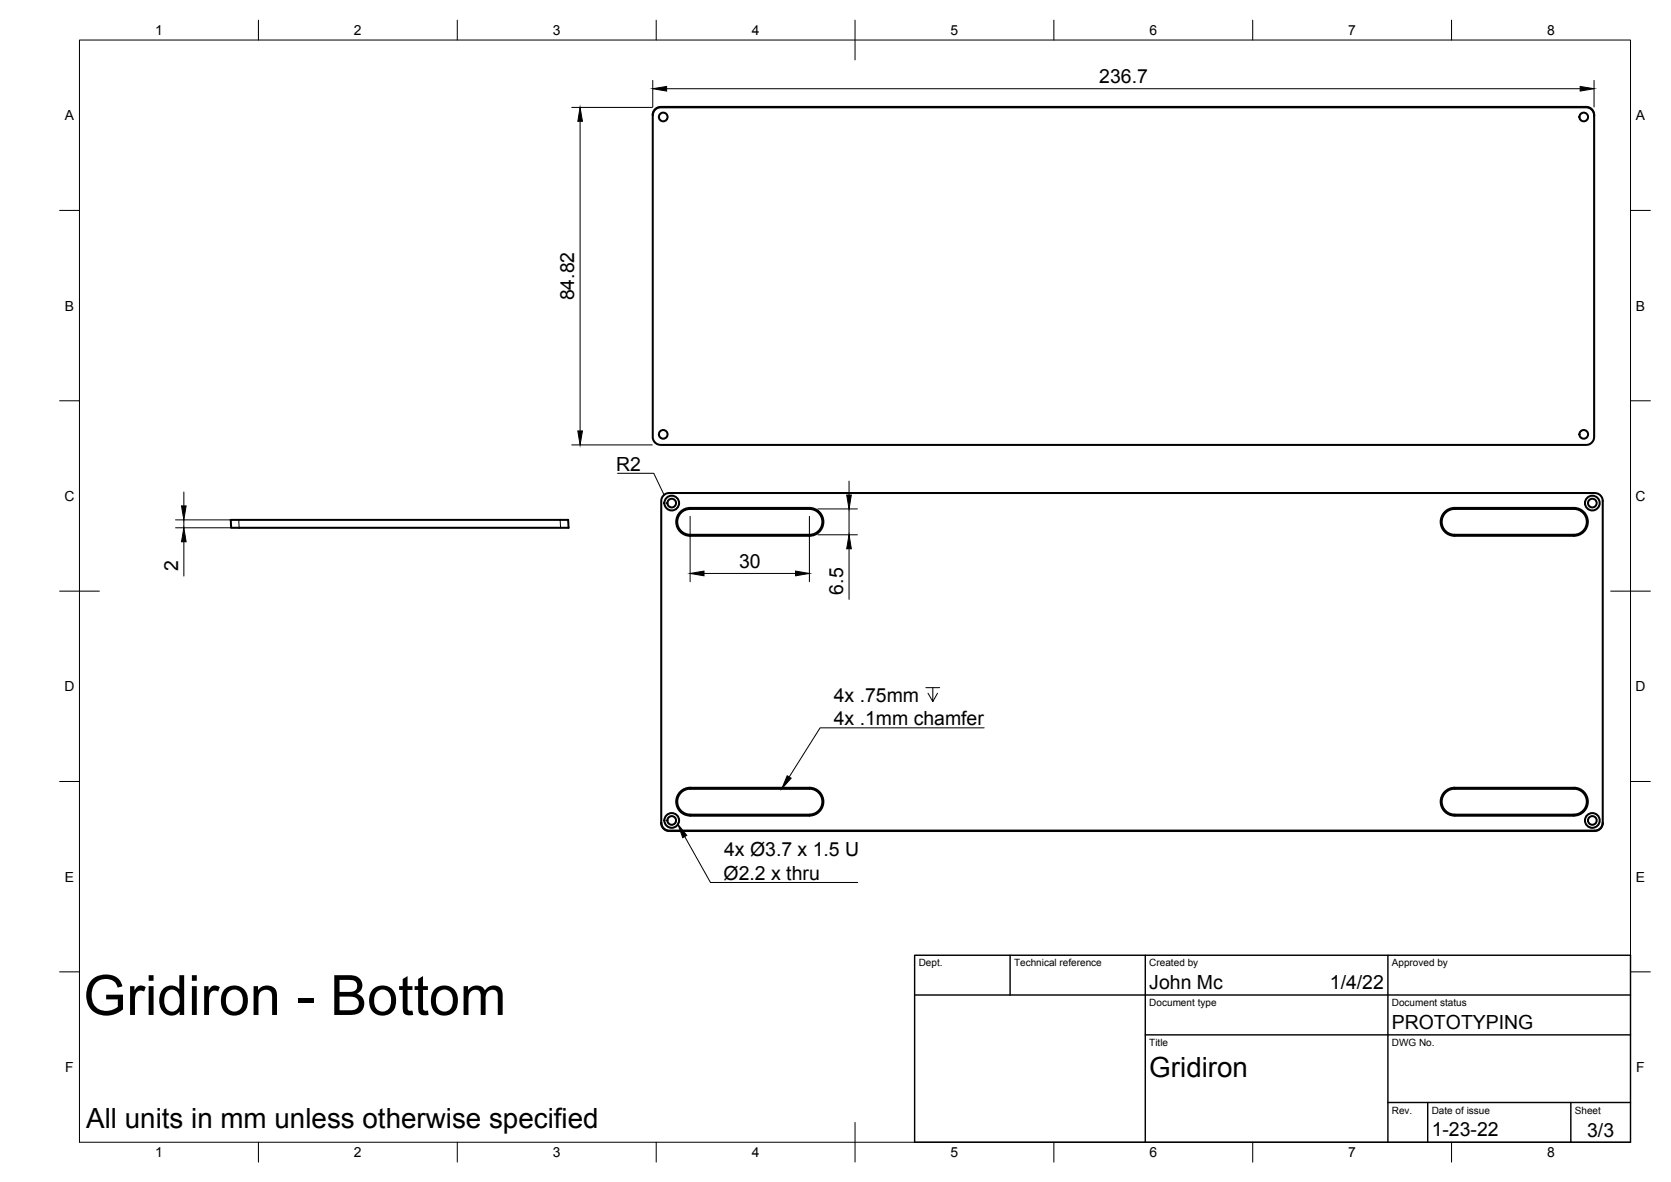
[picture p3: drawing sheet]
<svg xmlns="http://www.w3.org/2000/svg" width="420mm" height="297mm" viewBox="0 0 420 297" stroke-linecap="round" stroke-linejoin="round" font-family="sans-serif">
<!-- layer: Visible -->
<g fill="none" stroke="#000" stroke-width=".51">
<path d="M164.1 29a2.01 2.01 0 0 1 2-2.1h232.7a2.03 2.03 0 0 1 2 2.1M164.8 27.4l1.3-.4h232.7a2 2 0 0 1 2 2v80.8a2.02 2.02 0 0 1-2 2h-232.7a2 2 0 0 1-2-2v-80.8l.2-.7zM58 130.6h84.9l.1 2h-84.9zM173.5 127.9h30a3.2 3.2 0 0 1 3.3 3.2 3.2 3.2 0 0 1-3.3 3.3h-30M173.5 127.6h30a3.5 3.5 0 0 1 3.5 3.5 3.5 3.5 0 0 1-3.5 3.5h-30M173.5 127.9a3.2 3.2 0 0 0-3.2 3.2 3.2 3.2 0 0 0 3.2 3.3M173.5 127.6a3.5 3.5 0 0 0-3.5 3.5 3.5 3.5 0 0 0 3.5 3.5M395.7 127.6h-30a3.5 3.5 0 0 0-3.5 3.5 3.5 3.5 0 0 0 3.5 3.5h30M395.7 127.9h-30a3.2 3.2 0 0 0-3.2 3.2 3.2 3.2 0 0 0 3.2 3.3h30M395.7 127.6a3.5 3.5 0 0 1 3.5 3.5 3.5 3.5 0 0 1-3.5 3.5M395.7 127.9a3.2 3.2 0 0 1 3.3 3.2 3.2 3.2 0 0 1-3.3 3.3M173.5 198.2h30"/>
<path d="M173.5 198h30M173.5 198.2a3.2 3.2 0 0 0-3.2 3.3 3.2 3.2 0 0 0 3.2 3.2M173.5 198a3.5 3.5 0 0 0-3.5 3.5 3.5 3.5 0 0 0 3.5 3.5M203.5 198.2a3.2 3.2 0 0 1 3.3 3.3 3.2 3.2 0 0 1-3.3 3.2h-30M203.5 198a3.5 3.5 0 0 1 3.5 3.5 3.5 3.5 0 0 1-3.5 3.5h-30M365.7 198.2h30M365.7 198h30M365.7 198.2a3.2 3.2 0 0 0-3.2 3.3 3.2 3.2 0 0 0 3.2 3.2h30M365.7 198a3.5 3.5 0 0 0-3.5 3.5 3.5 3.5 0 0 0 3.5 3.5h30M395.7 198a3.5 3.5 0 0 1 3.5 3.5 3.5 3.5 0 0 1-3.5 3.5M395.7 198.2a3.2 3.2 0 0 1 3.3 3.3 3.2 3.2 0 0 1-3.3 3.2M166.3 206.7v-80.8a2.02 2.02 0 0 1 2-2h232.7a2 2 0 0 1 2 2v80.8a2.01 2.01 0 0 1-2 2.1h-232.7a2.03 2.03 0 0 1-2-2.1 2 2 0 0 0 2 2h232.7a2 2 0 0 0 2-2"/>
<circle cx="166.8" cy="29.4" r="1.09"/>
<circle cx="398.2" cy="29.4" r="1.09"/>
<circle cx="166.8" cy="109.2" r="1.09"/>
<circle cx="398.2" cy="109.2" r="1.09"/>
<circle cx="168.9" cy="126.4" r="1.09"/>
<circle cx="168.9" cy="126.4" r="1.85"/>
<circle cx="400.4" cy="126.4" r="1.09"/>
<circle cx="400.4" cy="126.4" r="1.85"/>
<circle cx="168.9" cy="206.2" r="1.09"/>
<circle cx="168.9" cy="206.2" r="1.85"/>
<circle cx="400.4" cy="206.2" r="1.09"/>
<circle cx="400.4" cy="206.2" r="1.85"/>
</g>
<!-- layer: Visible Narrow -->
<g fill="none" stroke="#000" stroke-width=".25">
<path d="M166.1 26.9v.1M398.8 26.9v.1M60 130.6l.1 2M140.8 130.6l.1 2M173.5 127.6v.3M173.5 134.4v.2M203.5 127.6v.3M203.5 134.4v.2M365.7 127.6v.3M365.7 134.4v.2M395.7 127.6v.3M395.7 134.4v.2"/>
<path d="M173.5 198v.2M203.5 198v.2M365.7 198v.2M395.7 198v.2M168.3 208.7v.1M173.5 204.7v.3M203.5 204.7v.3M365.7 204.7v.3M395.7 204.7v.3M401 208.7v.1"/>
</g>
<!-- layer: Border -->
<g fill="none" stroke="#000" stroke-width=".25">
<path d="M20 10.1h390v276.9h-390zM65 5.1v5M115 5.1v5M165 5.1v5M215 5.1v10M265 5.1v5M315 5.1v5M365 5.1v5M15 52.9h5M410 52.9h5M15 100.7h5M410 100.7h5"/>
<path d="M15 148.6h10M405 148.6h10M15 196.4h5M410 196.4h5M15 244.2h5M410 244.2h5M65 287v5M115 287v5M165 287v5M215 282.1v9.9M265 287v5M315 287v5"/>
<path d="M365 287v5"/>
</g>
<!-- layer: TitleBlock -->
<path d="M230 240.1h180v46.9h-180zM230 250h180M254 240.1v9.9M288 240.1v46.9M349 240.1v46.9M288 260.1h122M349 277.1h61M359 277.1v9.9M395 277.1v9.9" fill="none" stroke="#000" stroke-width=".36"/>
<!-- layer: Dimensions -->
<g fill="none" stroke="#000" stroke-width=".25">
<path d="M143.8 27h20.2M145.9 30.5v77.8M164.1 20.2v6.7M167.6 22.3h229.7M400.8 20.2v6.7M143.8 111.8h20.2M44.1 130.6h13.8M44.1 132.6h13.9M46.2 123.6v3.5M46.2 130.6v2M46.2 136.2v8.6M173.5 129.8v16.4"/>
<path d="M203.5 129.8v16.4M205.6 134.4h10M205.6 127.9h10M213.5 120.9v3.5M213.5 127.9v6.5M213.5 137.9v12.7M177 144.1h23"/>
</g>
<path d="M145.9 27l.6 3.5h-1.2zM164.1 22.3l3.5-.6v1.2zM397.3 21.7l3.5 .6-3.5 .6zM145.3 108.3h1.2l-.6 3.5zM45.6 127.1h1.2l-.6 3.5zM46.2 132.6l.6 3.6h-1.2zM212.9 124.4h1.2l-.6 3.5zM213.5 134.4l.6 3.5h-1.2zM173.5 144.1l3.5-.6v1.2zM200 143.5l3.5 .6-3.5 .6z" fill="#000" stroke="#000" stroke-width=".25"/>
<!-- layer: Annotations -->
<path d="M155.3 118.9h9.1l2.6 5.5M232.8 172.8h3.5M234.5 172.8v3.5l-1.2-2.1M235.7 174.2l-1.2 2.1M247.5 182.9h-41.3l-7.8 12.3M172.2 210.2l6.4 11.6h37.1" fill="none" stroke="#000" stroke-width=".25"/>
<path d="M197.9 195l1 .6-2.3 2.6zM170.5 207.2l2.2 2.7-1 .6z" fill="#000" stroke="#000" stroke-width=".25"/>
<text font-size="14" x="20.9" y="255.1">Gridiron - Bottom</text>
<g font-size="7">
<text x="289" y="270.6">Gridiron</text>
<text x="21.7" y="283.5">All units in mm unless otherwise specified</text>
</g>
<g font-size="4.9">
<text x="276.4" y="20.8">236.7</text>
<text x="144.4" y="75.5" transform="rotate(-90 144.4 75.5)">84.82</text>
<text x="154.9" y="118.2">R2</text>
<text x="44.8" y="143.5" transform="rotate(-90 44.8 143.5)">2</text>
<text x="185.8" y="142.6">30</text>
<text x="212" y="149.4" transform="rotate(-90 212 149.4)">6.5</text>
<text x="209.6" y="176.3">4x .75mm</text>
<text x="209.6" y="182.2">4x .1mm chamfer</text>
<text x="182.1" y="215.1">4x Ø3.7 x 1.5 U</text>
<text x="181.9" y="221.1">Ø2.2 x thru</text>
<text x="289" y="248.5">John Mc</text>
<text x="334.4" y="248.5">1/4/22</text>
<text x="350" y="258.6">PROTOTYPING</text>
<text x="360" y="285.5">1-23-22</text>
<text x="399.1" y="285.7">3/3</text>
</g>
<g font-size="3.5">
<text x="39" y="8.8">1</text>
<text x="89" y="8.8">2</text>
<text x="139" y="8.8">3</text>
<text x="189" y="8.8">4</text>
<text x="239" y="8.8">5</text>
<text x="289" y="8.8">6</text>
<text x="339" y="8.8">7</text>
<text x="389" y="8.8">8</text>
<text x="16.3" y="30.2">A</text>
<text x="411.3" y="30.2">A</text>
<text x="16.3" y="78">B</text>
<text x="411.3" y="78">B</text>
<text x="16.2" y="125.9">C</text>
<text x="411.2" y="125.9">C</text>
<text x="16.2" y="173.7">D</text>
<text x="411.2" y="173.7">D</text>
<text x="16.3" y="221.6">E</text>
<text x="411.3" y="221.6">E</text>
<text x="16.4" y="269.4">F</text>
<text x="411.4" y="269.4">F</text>
<text x="39" y="290.8">1</text>
<text x="89" y="290.8">2</text>
<text x="139" y="290.8">3</text>
<text x="189" y="290.8">4</text>
<text x="239" y="290.8">5</text>
<text x="289" y="290.8">6</text>
<text x="339" y="290.8">7</text>
<text x="389" y="290.8">8</text>
</g>
<g font-size="2.5">
<text x="231" y="242.9">Dept.</text>
<text x="255" y="242.9">Technical reference</text>
<text x="289" y="242.9">Created by</text>
<text x="350" y="242.9">Approved by</text>
<text x="289" y="252.8">Document type</text>
<text x="350" y="252.8">Document status</text>
<text x="289" y="262.9">Title</text>
<text x="350" y="262.9">DWG No.</text>
<text x="350" y="279.9">Rev.</text>
<text x="360" y="279.9">Date of issue</text>
<text x="396" y="279.9">Sheet</text>
</g>
</svg>
